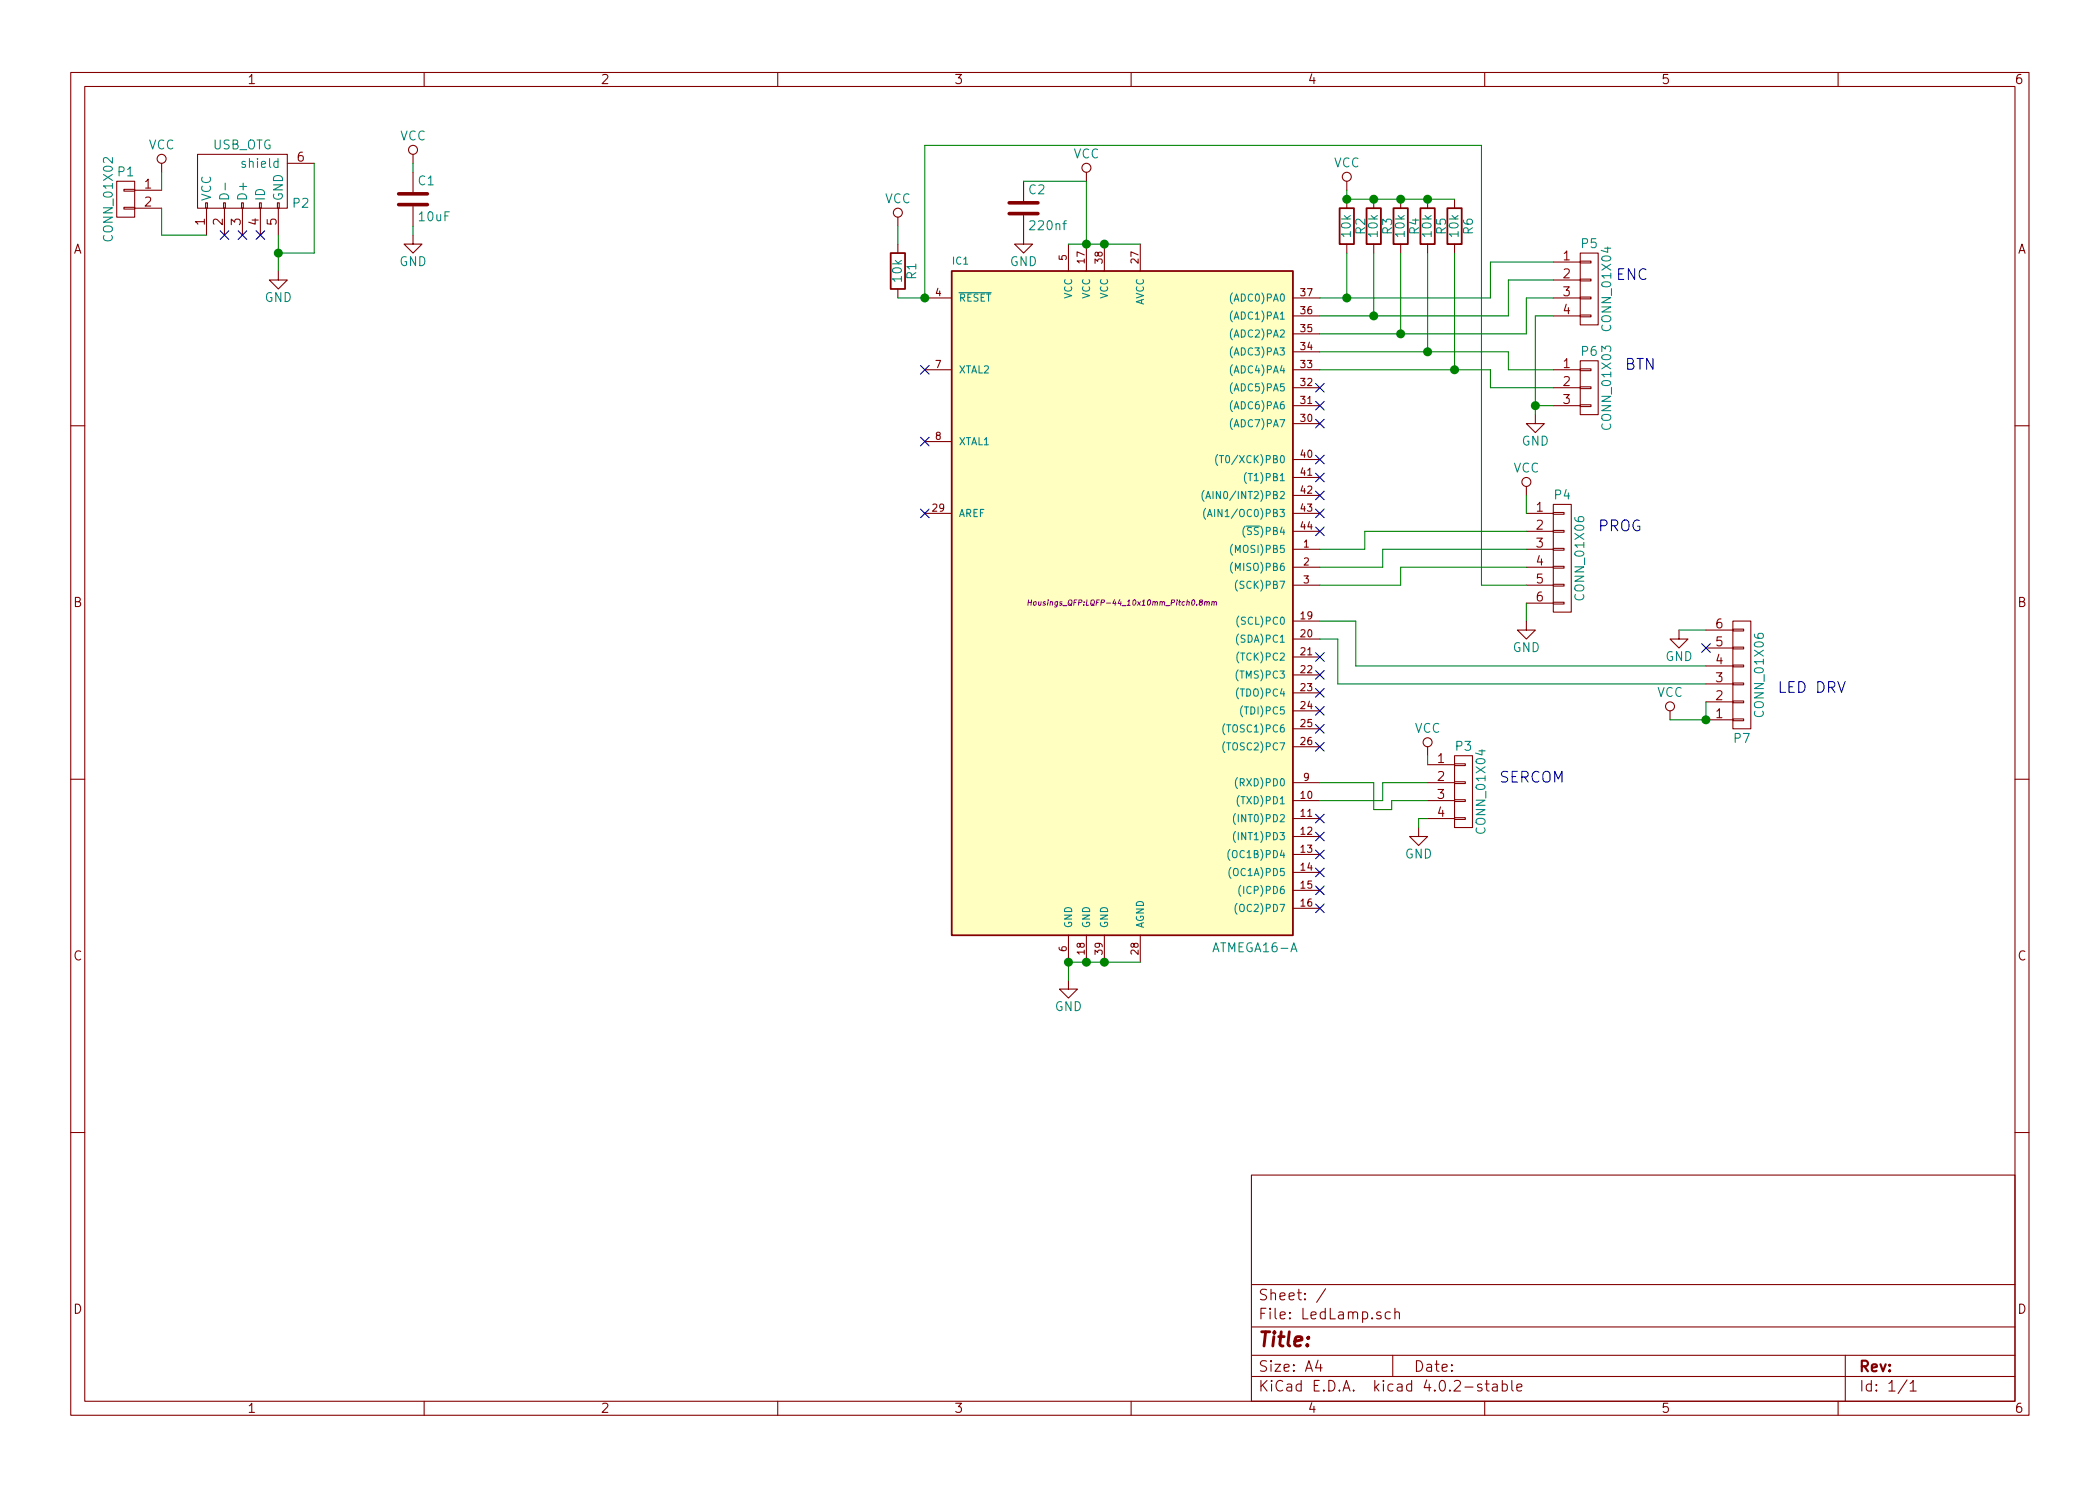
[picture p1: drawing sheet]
EESchema Schematic File Version 2
LIBS:power
LIBS:device
LIBS:transistors
LIBS:conn
LIBS:linear
LIBS:regul
LIBS:74xx
LIBS:cmos4000
LIBS:adc-dac
LIBS:memory
LIBS:xilinx
LIBS:microcontrollers
LIBS:dsp
LIBS:microchip
LIBS:analog_switches
LIBS:motorola
LIBS:texas
LIBS:intel
LIBS:audio
LIBS:interface
LIBS:digital-audio
LIBS:philips
LIBS:display
LIBS:cypress
LIBS:siliconi
LIBS:opto
LIBS:atmel
LIBS:contrib
LIBS:valves
LIBS:prezent2-cache
EELAYER 25 0
EELAYER END
$Descr A4 11693 8268
encoding utf-8
Sheet 1 1
Title ""
Date ""
Rev ""
Comp ""
Comment1 ""
Comment2 ""
Comment3 ""
Comment4 ""
$EndDescr
$Comp
L USB_OTG P2
U 1 1
P 1350 1000
F 0 "P2" H 1675 875 50  0000 C CNN
F 1 "USB_OTG" H 1350 1200 50  0000 C CNN
F 2 "microusb:10118192-0001LF" V 1300 900 60  0001 C CNN
F 3 "" V 1300 900 60  0000 C CNN
	1    1350 1000
	1    0    0    -1  
$EndComp
$Comp
L ATMEGA16-A IC1
U 1 1
P 6250 3350
F 0 "IC1" H 5300 5230 40  0000 L BNN
F 1 "ATMEGA16-A" H 6750 1400 50  0000 L BNN
F 2 "Housings_QFP:LQFP-44_10x10mm_Pitch0.8mm" H 6250 3350 30  0000 C CIN
F 3 "" H 6250 3350 60  0000 C CNN
	1    6250 3350
	1    0    0    -1  
$EndComp
$Comp
L GND #PWR01
U 1 1
P 5950 5450
F 0 "#PWR01" H 5950 5200 50  0001 C CNN
F 1 "GND" H 5950 5300 50  0000 C CNN
F 2 "" H 5950 5450 60  0000 C CNN
F 3 "" H 5950 5450 60  0000 C CNN
	1    5950 5450
	1    0    0    -1  
$EndComp
$Comp
L GND #PWR02
U 1 1
P 1550 1500
F 0 "#PWR02" H 1550 1250 50  0001 C CNN
F 1 "GND" H 1550 1350 50  0000 C CNN
F 2 "" H 1550 1500 60  0000 C CNN
F 3 "" H 1550 1500 60  0000 C CNN
	1    1550 1500
	1    0    0    -1  
$EndComp
$Comp
L CONN_01X06 P7
U 1 1
P 9700 3750
F 0 "P7" H 9700 4100 50  0000 C CNN
F 1 "CONN_01X06" V 9800 3750 50  0000 C CNN
F 2 "Pin_Headers:Pin_Header_Straight_1x06" H 9700 3750 60  0001 C CNN
F 3 "" H 9700 3750 60  0000 C CNN
	1    9700 3750
	1    0    0    1   
$EndComp
$Comp
L CONN_01X06 P4
U 1 1
P 8700 3100
F 0 "P4" H 8700 3450 50  0000 C CNN
F 1 "CONN_01X06" V 8800 3100 50  0000 C CNN
F 2 "Pin_Headers:Pin_Header_Straight_1x06" H 8700 3100 60  0001 C CNN
F 3 "" H 8700 3100 60  0000 C CNN
	1    8700 3100
	1    0    0    -1  
$EndComp
$Comp
L VCC #PWR03
U 1 1
P 6050 1000
F 0 "#PWR03" H 6050 850 50  0001 C CNN
F 1 "VCC" H 6050 1150 50  0000 C CNN
F 2 "" H 6050 1000 60  0000 C CNN
F 3 "" H 6050 1000 60  0000 C CNN
	1    6050 1000
	1    0    0    -1  
$EndComp
$Comp
L VCC #PWR04
U 1 1
P 900 950
F 0 "#PWR04" H 900 800 50  0001 C CNN
F 1 "VCC" H 900 1100 50  0000 C CNN
F 2 "" H 900 950 60  0000 C CNN
F 3 "" H 900 950 60  0000 C CNN
	1    900  950 
	1    0    0    -1  
$EndComp
$Comp
L GND #PWR05
U 1 1
P 9350 3500
F 0 "#PWR05" H 9350 3250 50  0001 C CNN
F 1 "GND" H 9350 3350 50  0000 C CNN
F 2 "" H 9350 3500 60  0000 C CNN
F 3 "" H 9350 3500 60  0000 C CNN
	1    9350 3500
	1    0    0    -1  
$EndComp
$Comp
L GND #PWR06
U 1 1
P 8500 3450
F 0 "#PWR06" H 8500 3200 50  0001 C CNN
F 1 "GND" H 8500 3300 50  0000 C CNN
F 2 "" H 8500 3450 60  0000 C CNN
F 3 "" H 8500 3450 60  0000 C CNN
	1    8500 3450
	1    0    0    -1  
$EndComp
$Comp
L VCC #PWR07
U 1 1
P 9300 4000
F 0 "#PWR07" H 9300 3850 50  0001 C CNN
F 1 "VCC" H 9300 4150 50  0000 C CNN
F 2 "" H 9300 4000 60  0000 C CNN
F 3 "" H 9300 4000 60  0000 C CNN
	1    9300 4000
	1    0    0    -1  
$EndComp
NoConn ~ 1250 1300
NoConn ~ 1350 1300
NoConn ~ 1450 1300
$Comp
L VCC #PWR08
U 1 1
P 8500 2750
F 0 "#PWR08" H 8500 2600 50  0001 C CNN
F 1 "VCC" H 8500 2900 50  0000 C CNN
F 2 "" H 8500 2750 60  0000 C CNN
F 3 "" H 8500 2750 60  0000 C CNN
	1    8500 2750
	1    0    0    -1  
$EndComp
$Comp
L R R1
U 1 1
P 5000 1500
F 0 "R1" V 5080 1500 50  0000 C CNN
F 1 "10k" V 5000 1500 50  0000 C CNN
F 2 "Resistors_SMD:R_0805_HandSoldering" V 4930 1500 30  0001 C CNN
F 3 "" H 5000 1500 30  0000 C CNN
	1    5000 1500
	1    0    0    -1  
$EndComp
$Comp
L VCC #PWR09
U 1 1
P 5000 1250
F 0 "#PWR09" H 5000 1100 50  0001 C CNN
F 1 "VCC" H 5000 1400 50  0000 C CNN
F 2 "" H 5000 1250 60  0000 C CNN
F 3 "" H 5000 1250 60  0000 C CNN
	1    5000 1250
	1    0    0    -1  
$EndComp
$Comp
L C C1
U 1 1
P 2300 1100
F 0 "C1" H 2325 1200 50  0000 L CNN
F 1 "10uF" H 2325 1000 50  0000 L CNN
F 2 "Capacitors_SMD:C_0805_HandSoldering" H 2338 950 30  0001 C CNN
F 3 "" H 2300 1100 60  0000 C CNN
	1    2300 1100
	1    0    0    -1  
$EndComp
$Comp
L C C2
U 1 1
P 5700 1150
F 0 "C2" H 5725 1250 50  0000 L CNN
F 1 "220nf" H 5725 1050 50  0000 L CNN
F 2 "Capacitors_SMD:C_0805_HandSoldering" H 5738 1000 30  0001 C CNN
F 3 "" H 5700 1150 60  0000 C CNN
	1    5700 1150
	1    0    0    -1  
$EndComp
$Comp
L GND #PWR010
U 1 1
P 5700 1300
F 0 "#PWR010" H 5700 1050 50  0001 C CNN
F 1 "GND" H 5700 1150 50  0000 C CNN
F 2 "" H 5700 1300 60  0000 C CNN
F 3 "" H 5700 1300 60  0000 C CNN
	1    5700 1300
	1    0    0    -1  
$EndComp
$Comp
L VCC #PWR011
U 1 1
P 2300 900
F 0 "#PWR011" H 2300 750 50  0001 C CNN
F 1 "VCC" H 2300 1050 50  0000 C CNN
F 2 "" H 2300 900 60  0000 C CNN
F 3 "" H 2300 900 60  0000 C CNN
	1    2300 900 
	1    0    0    -1  
$EndComp
$Comp
L GND #PWR012
U 1 1
P 2300 1300
F 0 "#PWR012" H 2300 1050 50  0001 C CNN
F 1 "GND" H 2300 1150 50  0000 C CNN
F 2 "" H 2300 1300 60  0000 C CNN
F 3 "" H 2300 1300 60  0000 C CNN
	1    2300 1300
	1    0    0    -1  
$EndComp
$Comp
L CONN_01X04 P3
U 1 1
P 8150 4400
F 0 "P3" H 8150 4650 50  0000 C CNN
F 1 "CONN_01X04" V 8250 4400 50  0000 C CNN
F 2 "Pin_Headers:Pin_Header_Straight_1x04" H 8150 4400 60  0001 C CNN
F 3 "" H 8150 4400 60  0000 C CNN
	1    8150 4400
	1    0    0    -1  
$EndComp
$Comp
L VCC #PWR013
U 1 1
P 7950 4200
F 0 "#PWR013" H 7950 4050 50  0001 C CNN
F 1 "VCC" H 7950 4350 50  0000 C CNN
F 2 "" H 7950 4200 60  0000 C CNN
F 3 "" H 7950 4200 60  0000 C CNN
	1    7950 4200
	1    0    0    -1  
$EndComp
$Comp
L GND #PWR014
U 1 1
P 7900 4600
F 0 "#PWR014" H 7900 4350 50  0001 C CNN
F 1 "GND" H 7900 4450 50  0000 C CNN
F 2 "" H 7900 4600 60  0000 C CNN
F 3 "" H 7900 4600 60  0000 C CNN
	1    7900 4600
	1    0    0    -1  
$EndComp
Wire Wire Line
	5950 5450 5950 5350
Wire Wire Line
	5950 5350 6350 5350
Connection ~ 6050 5350
Connection ~ 6150 5350
Connection ~ 5950 5350
Wire Wire Line
	1550 1300 1550 1500
Wire Wire Line
	1750 900  1750 1400
Wire Wire Line
	5950 1350 6350 1350
Connection ~ 6050 1350
Connection ~ 6150 1350
Wire Wire Line
	6050 1000 6050 1350
Wire Wire Line
	900  1300 1150 1300
Wire Wire Line
	8500 3350 8500 3450
Wire Wire Line
	7550 3700 9500 3700
Wire Wire Line
	7450 3800 9500 3800
Wire Wire Line
	9350 3500 9500 3500
Wire Wire Line
	9300 4000 9500 4000
Wire Wire Line
	9500 4000 9500 3900
Connection ~ 9500 4000
Wire Wire Line
	5150 800  8250 800 
Wire Wire Line
	5150 800  5150 1650
Wire Wire Line
	5150 1650 5000 1650
Wire Wire Line
	5000 1250 5000 1350
Connection ~ 5150 1650
Wire Wire Line
	6050 1000 5700 1000
Wire Wire Line
	2300 900  2300 950 
Wire Wire Line
	2300 1250 2300 1300
Wire Wire Line
	7950 4200 7950 4250
Wire Wire Line
	7550 3700 7550 3450
Wire Wire Line
	7550 3450 7350 3450
Wire Wire Line
	7350 3550 7450 3550
Wire Wire Line
	7450 3550 7450 3800
Text Notes 8350 4350 0    60   ~ 0
SERCOM
Text Notes 9900 3850 0    60   ~ 0
LED DRV\n
Text Notes 8900 2950 0    60   ~ 0
PROG
Text Notes 9000 1550 0    60   ~ 0
ENC
Text Notes 9050 2050 0    60   ~ 0
BTN
$Comp
L GND #PWR015
U 1 1
P 8550 2300
F 0 "#PWR015" H 8550 2050 50  0001 C CNN
F 1 "GND" H 8550 2150 50  0000 C CNN
F 2 "" H 8550 2300 60  0000 C CNN
F 3 "" H 8550 2300 60  0000 C CNN
	1    8550 2300
	1    0    0    -1  
$EndComp
$Comp
L R R2
U 1 1
P 7500 1250
F 0 "R2" V 7580 1250 50  0000 C CNN
F 1 "10k" V 7500 1250 50  0000 C CNN
F 2 "Resistors_SMD:R_0805_HandSoldering" V 7430 1250 30  0001 C CNN
F 3 "" H 7500 1250 30  0000 C CNN
	1    7500 1250
	1    0    0    -1  
$EndComp
$Comp
L R R3
U 1 1
P 7650 1250
F 0 "R3" V 7730 1250 50  0000 C CNN
F 1 "10k" V 7650 1250 50  0000 C CNN
F 2 "Resistors_SMD:R_0805_HandSoldering" V 7580 1250 30  0001 C CNN
F 3 "" H 7650 1250 30  0000 C CNN
	1    7650 1250
	1    0    0    -1  
$EndComp
$Comp
L R R4
U 1 1
P 7800 1250
F 0 "R4" V 7880 1250 50  0000 C CNN
F 1 "10k" V 7800 1250 50  0000 C CNN
F 2 "Resistors_SMD:R_0805_HandSoldering" V 7730 1250 30  0001 C CNN
F 3 "" H 7800 1250 30  0000 C CNN
	1    7800 1250
	1    0    0    -1  
$EndComp
$Comp
L R R5
U 1 1
P 7950 1250
F 0 "R5" V 8030 1250 50  0000 C CNN
F 1 "10k" V 7950 1250 50  0000 C CNN
F 2 "Resistors_SMD:R_0805_HandSoldering" V 7880 1250 30  0001 C CNN
F 3 "" H 7950 1250 30  0000 C CNN
	1    7950 1250
	1    0    0    -1  
$EndComp
$Comp
L R R6
U 1 1
P 8100 1250
F 0 "R6" V 8180 1250 50  0000 C CNN
F 1 "10k" V 8100 1250 50  0000 C CNN
F 2 "Resistors_SMD:R_0805_HandSoldering" V 8030 1250 30  0001 C CNN
F 3 "" H 8100 1250 30  0000 C CNN
	1    8100 1250
	1    0    0    -1  
$EndComp
Wire Wire Line
	8250 800  8250 3250
Wire Wire Line
	7500 1400 7500 1650
Connection ~ 7500 1650
Wire Wire Line
	7650 1400 7650 1750
Connection ~ 7650 1750
Wire Wire Line
	7800 1400 7800 1850
Connection ~ 7800 1850
Wire Wire Line
	7950 1400 7950 1950
Wire Wire Line
	8100 1400 8100 2050
Connection ~ 8100 2050
Connection ~ 7950 1950
Wire Wire Line
	7500 1100 8100 1100
Connection ~ 7950 1100
Connection ~ 7800 1100
Connection ~ 7650 1100
$Comp
L VCC #PWR016
U 1 1
P 7500 1050
F 0 "#PWR016" H 7500 900 50  0001 C CNN
F 1 "VCC" H 7500 1200 50  0000 C CNN
F 2 "" H 7500 1050 60  0000 C CNN
F 3 "" H 7500 1050 60  0000 C CNN
	1    7500 1050
	1    0    0    -1  
$EndComp
Wire Wire Line
	7500 1050 7500 1100
Connection ~ 7500 1100
$Comp
L CONN_01X02 P1
U 1 1
P 700 1100
F 0 "P1" H 700 1250 50  0000 C CNN
F 1 "CONN_01X02" V 800 1100 50  0000 C CNN
F 2 "Pin_Headers:Pin_Header_Straight_1x02" H 700 1100 60  0001 C CNN
F 3 "" H 700 1100 60  0000 C CNN
	1    700  1100
	-1   0    0    -1  
$EndComp
Wire Wire Line
	900  950  900  1050
Wire Wire Line
	900  1150 900  1300
NoConn ~ 7350 2150
NoConn ~ 7350 2250
NoConn ~ 7350 2350
NoConn ~ 7350 2550
NoConn ~ 7350 2650
NoConn ~ 7350 2750
NoConn ~ 7350 2850
NoConn ~ 7350 2950
NoConn ~ 7350 3650
NoConn ~ 7350 3750
NoConn ~ 7350 3850
NoConn ~ 7350 3950
NoConn ~ 7350 4050
NoConn ~ 7350 4150
NoConn ~ 7350 4550
NoConn ~ 7350 4650
NoConn ~ 7350 4750
NoConn ~ 7350 4850
NoConn ~ 7350 4950
NoConn ~ 7350 5050
NoConn ~ 5150 2050
NoConn ~ 5150 2450
NoConn ~ 5150 2850
NoConn ~ 9500 3600
Wire Wire Line
	7950 4550 7900 4550
Wire Wire Line
	7900 4550 7900 4600
Wire Wire Line
	1750 1400 1550 1400
Connection ~ 1550 1400
Wire Wire Line
	8250 3250 8500 3250
Wire Wire Line
	8500 3150 7800 3150
Wire Wire Line
	7800 3150 7800 3250
Wire Wire Line
	7800 3250 7350 3250
Wire Wire Line
	8500 3050 7700 3050
Wire Wire Line
	7700 3050 7700 3150
Wire Wire Line
	7700 3150 7350 3150
Wire Wire Line
	8500 2950 7600 2950
Wire Wire Line
	7600 2950 7600 3050
Wire Wire Line
	7600 3050 7350 3050
Wire Wire Line
	7350 4450 7700 4450
Wire Wire Line
	7700 4450 7700 4350
Wire Wire Line
	7700 4350 7950 4350
Wire Wire Line
	7950 4450 7750 4450
Wire Wire Line
	7750 4450 7750 4500
Wire Wire Line
	7750 4500 7650 4500
Wire Wire Line
	7650 4500 7650 4350
Wire Wire Line
	7650 4350 7350 4350
$Comp
L CONN_01X04 P5
U 1 1
P 8850 1600
F 0 "P5" H 8850 1850 50  0000 C CNN
F 1 "CONN_01X04" V 8950 1600 50  0000 C CNN
F 2 "Pin_Headers:Pin_Header_Straight_1x04" H 8850 1600 50  0001 C CNN
F 3 "" H 8850 1600 50  0000 C CNN
	1    8850 1600
	1    0    0    -1  
$EndComp
$Comp
L CONN_01X03 P6
U 1 1
P 8850 2150
F 0 "P6" H 8850 2350 50  0000 C CNN
F 1 "CONN_01X03" V 8950 2150 50  0000 C CNN
F 2 "Pin_Headers:Pin_Header_Straight_1x03" H 8850 2150 50  0001 C CNN
F 3 "" H 8850 2150 50  0000 C CNN
	1    8850 2150
	1    0    0    -1  
$EndComp
Wire Wire Line
	8300 1650 7350 1650
Wire Wire Line
	8300 1450 8300 1650
Wire Wire Line
	8400 1750 7350 1750
Wire Wire Line
	8400 1550 8400 1750
Wire Wire Line
	8500 1650 8500 1850
Wire Wire Line
	8500 1850 7350 1850
Wire Wire Line
	8300 2050 8300 2150
Wire Wire Line
	8300 2150 8650 2150
Wire Wire Line
	8400 1950 8400 2050
Wire Wire Line
	7350 1950 8400 1950
Wire Wire Line
	7350 2050 8300 2050
Wire Wire Line
	8400 2050 8650 2050
Wire Wire Line
	8300 1450 8650 1450
Wire Wire Line
	8400 1550 8650 1550
Wire Wire Line
	8500 1650 8650 1650
Wire Wire Line
	8650 1750 8550 1750
Wire Wire Line
	8550 1750 8550 2300
Wire Wire Line
	8550 2250 8650 2250
Connection ~ 8550 2250
Wire Wire Line
	8500 2750 8500 2850
$EndSCHEMATC
